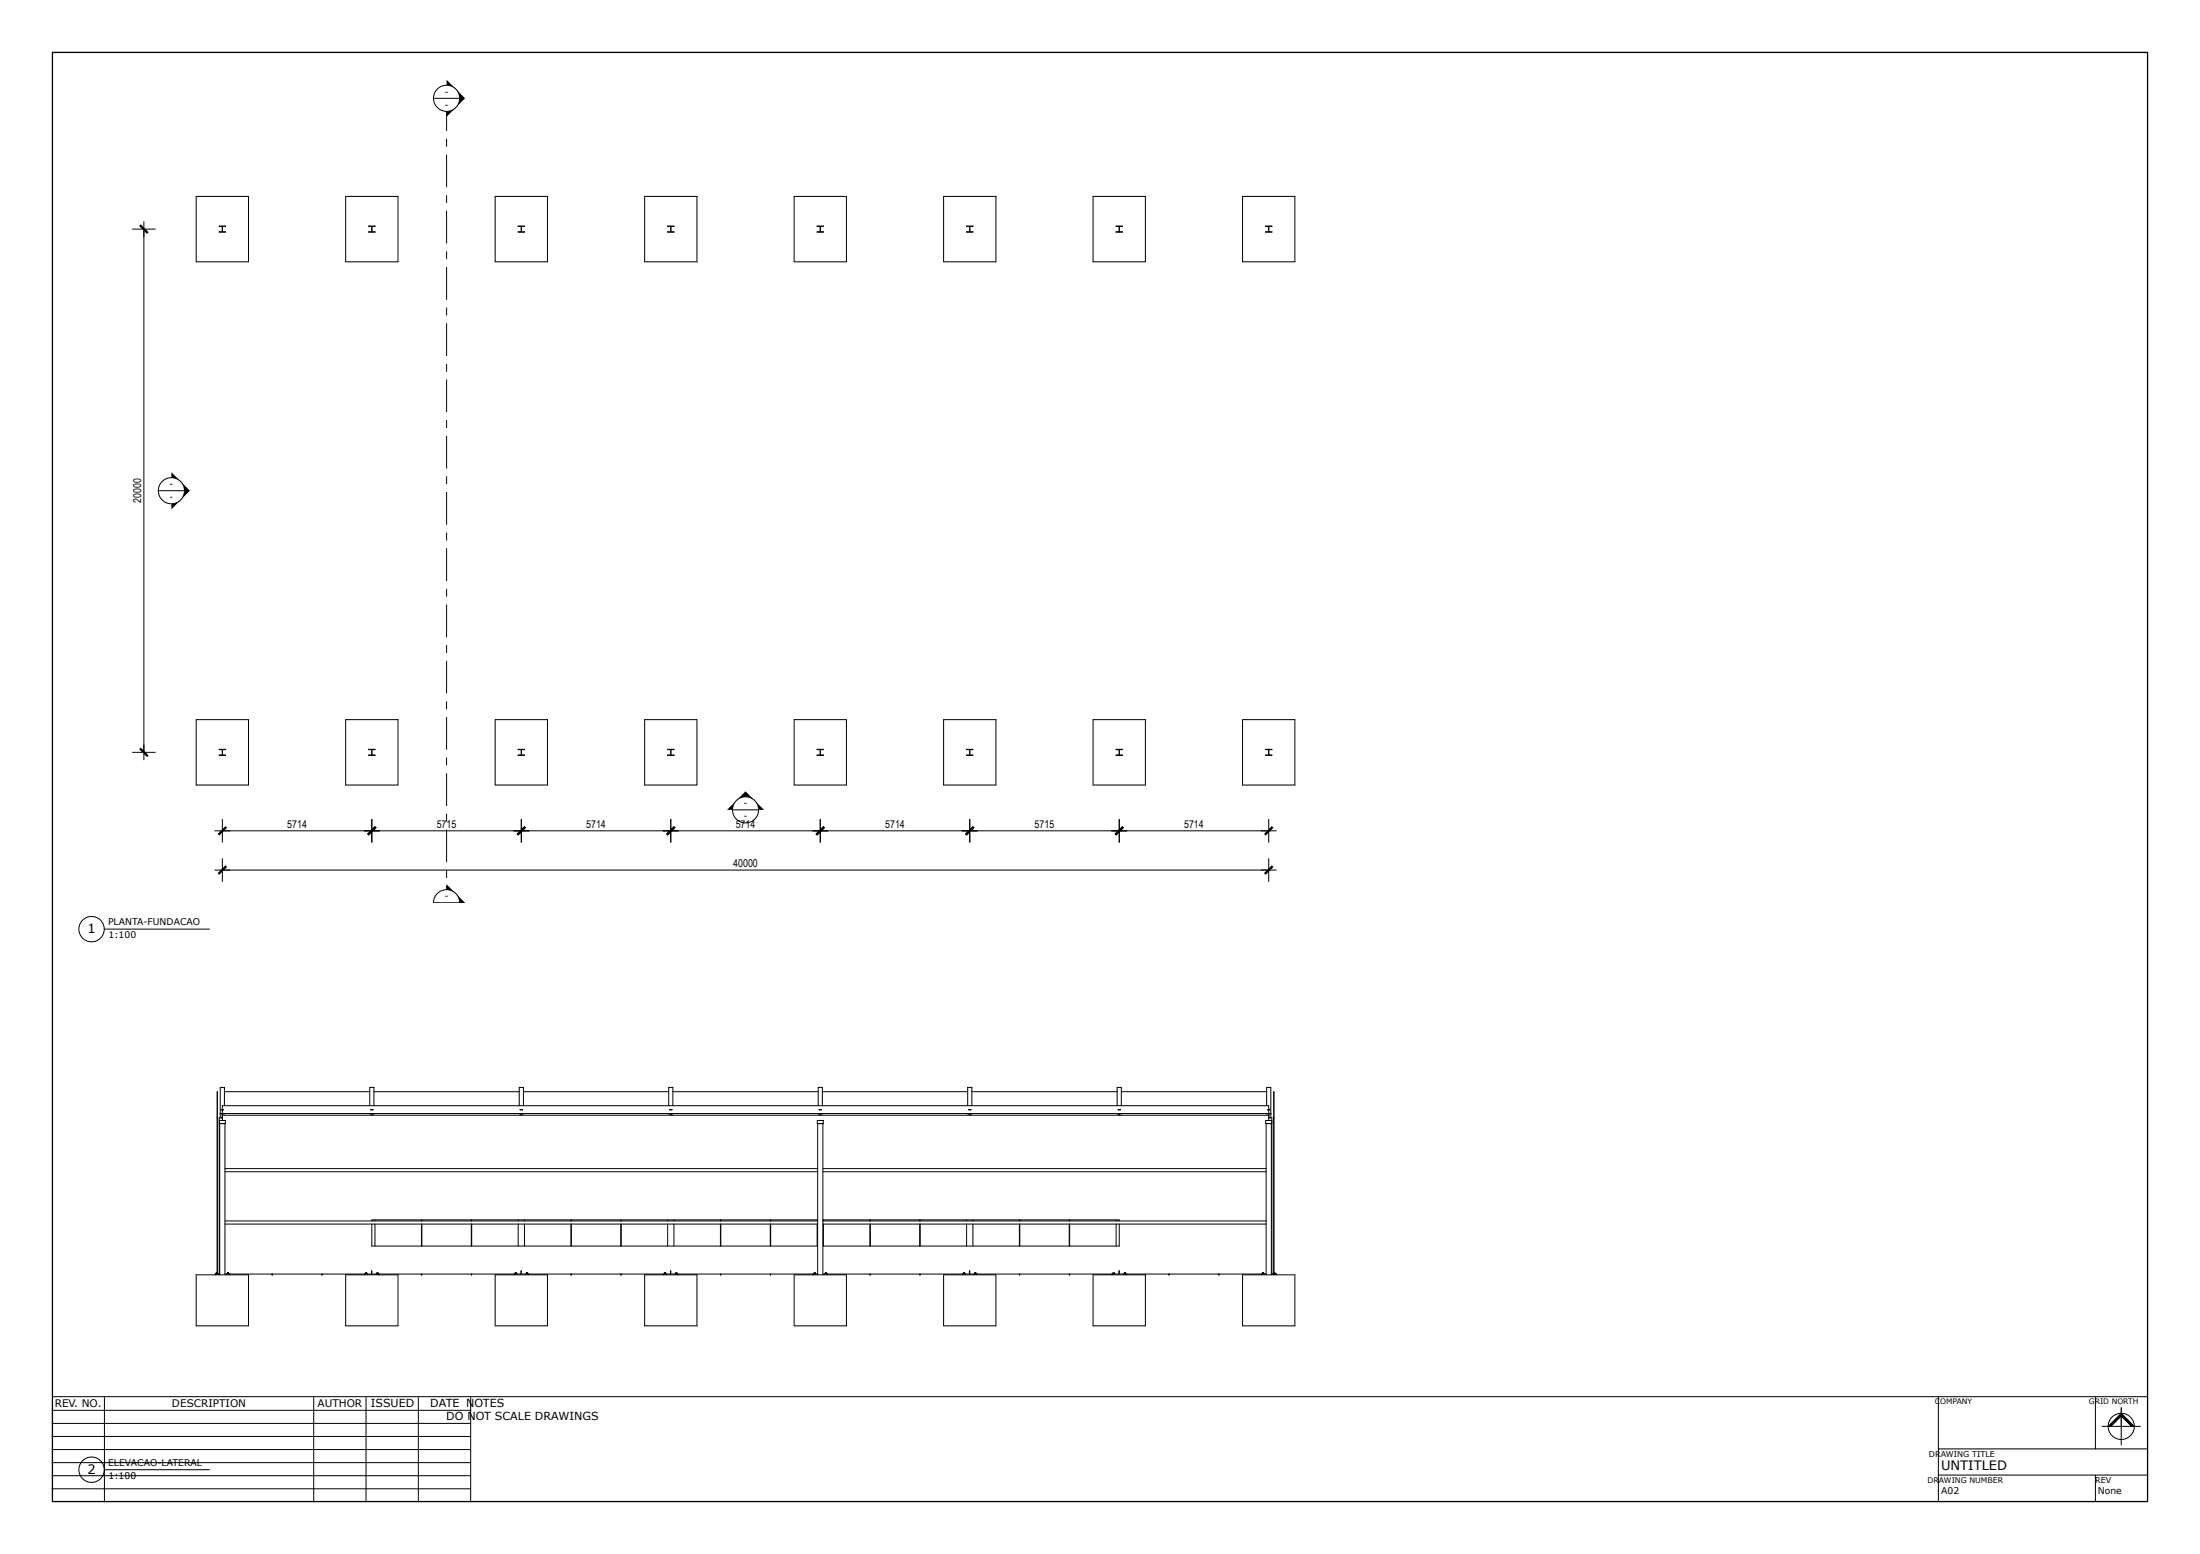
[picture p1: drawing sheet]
<svg xmlns="http://www.w3.org/2000/svg" width="841mm" height="594mm" viewBox="0 0 841 594" stroke-linecap="round" stroke-linejoin="round" font-family="sans-serif">
<path d="M20 20h801v554h-801zM810.9 538.1v7.1" fill="none" stroke="#000" stroke-width=".5"/>
<g fill="none" stroke="#000" stroke-width=".38">
<path d="M75 75.1h20v25h-20zM132.1 75.1h20v25h-20zM189.3 75.1h20v25h-20zM246.4 75.1h20v25h-20zM303.6 75.1h20v25h-20zM360.7 75.1h20v25h-20zM417.9 75.1h20v25h-20zM475 75.1h20v25h-20zM83.8 88.6l2.4 .1zM83.8 86.4l2.4 .1zM85 86.5v2.1M140.9 88.6l2.4 .1z"/>
<path d="M140.9 86.4l2.4 .1zM142.1 86.5v2.1M142.2 86.5v2.1M198.1 88.6l2.4 .1zM198.1 86.4l2.4 .1zM199.2 86.5v2.1M199.3 86.5v2.1M255.2 88.6l2.4 .1zM255.2 86.4l2.4 .1zM256.4 86.5v2.1M256.5 86.5v2.1M312.4 88.6l2.4 .1z"/>
<path d="M312.4 86.4l2.4 .1zM313.5 86.5v2.1M313.6 86.5v2.1M369.5 88.6l2.4 .1zM369.5 86.4l2.4 .1zM370.7 86.5v2.1M426.7 88.6l2.4 .1zM426.7 86.4l2.4 .1zM427.8 86.5v2.1M483.8 88.6l2.4 .1zM483.8 86.4l2.4 .1zM485 86.5v2.1"/>
<path d="M75 275.1h20v25h-20zM132.1 275.1h20v25h-20zM189.3 275.1h20v25h-20zM246.4 275.1h20v25h-20zM303.6 275.1h20v25h-20zM360.7 275.1h20v25h-20zM417.9 275.1h20v25h-20zM475 275.1h20v25h-20zM83.8 288.6l2.4 .1zM83.8 286.4l2.4 .1zM85 286.5v2.1M140.9 286.4l2.4 .1z"/>
<path d="M140.9 288.6l2.4 .1zM142.1 286.5v2.1M142.2 286.5v2.1M198.1 288.6l2.4 .1zM198.1 286.4l2.4 .1zM199.2 286.5v2.1M199.3 286.5v2.1M255.2 288.6l2.4 .1zM255.2 286.4l2.4 .1zM256.4 286.5v2.1M256.5 286.5v2.1M312.4 288.6l2.4 .1z"/>
<path d="M312.4 286.4l2.4 .1zM313.5 286.5v2.1M313.6 286.5v2.1M369.5 288.6l2.4 .1zM369.5 286.4l2.4 .1zM370.7 286.5v2.1M426.7 288.6l2.4 .1zM426.7 286.4l2.4 .1zM427.8 286.5v2.1M483.8 288.6l2.4 .1zM483.8 286.4l2.4 .1zM485 286.5v2.1"/>
<path d="M19.8 539.1h160.1M20 533.9h801M39.9 534.1v40.1M119.9 534.1v40.1M139.9 534.1v40M159.9 534.1v40.1M179.9 534.1v40.1M741 533.8v39.9M801 533.8v20.2M19.8 544.1h160.1M19.8 549.1h160.1M19.8 554.1h160.1"/>
<path d="M19.8 559.1h160.1M741 553.8h80M803.6 545.2h14.6M810.9 545.2v7.1zM19.8 564.1h160.1M19.8 569.1h160.1M741 563.8h80M801 563.8v10.2"/>
<circle cx="810.9" cy="545.2" r="5"/>
</g>
<path d="M805.9 545.2l5-5 5 5h-1.1l-3.9-3.9-4 3.9z" fill="#000" stroke="#000" stroke-width=".38"/>
<path d="M277.9 309.6l7.1-7.1 7.1 7.1z" fill="#000"/>
<circle cx="285" cy="309.6" r="5" fill="#fff" stroke="#000" stroke-width=".38"/>
<path d="M280 309.6h10" fill="none" stroke="#000" stroke-width=".38"/>
<path d="M65.5 180.5l7.1 7.1-7.1 7z" fill="#000"/>
<circle cx="65.5" cy="187.6" r="5" fill="#fff" stroke="#000" stroke-width=".38"/>
<path d="M60.5 187.6h10" fill="none" stroke="#000" stroke-width=".38"/>
<path d="M170.7 37.6v307.5" fill="none" stroke="#000" stroke-width=".38" stroke-dasharray="12.5 3 3 3" stroke-linecap="butt"/>
<path d="M170.7 30.5l7.1 7.1-7.1 7z" fill="#000"/>
<circle cx="170.7" cy="37.6" r="5" fill="#fff" stroke="#000" stroke-width=".38"/>
<path d="M165.7 37.6h10" fill="none" stroke="#000" stroke-width=".38"/>
<path d="M170.7 338l7.1 7.1-7.1 .1z" fill="#000"/>
<path d="M166.9 341.9a4.9 4.9 0 0 1 5.6-1.5 4.9 4.9 0 0 1 3.1 4.8l-9.9-.1a5 5 0 0 1 1.2-3.2z" fill="#fff" stroke="#000" stroke-width=".38"/>
<g fill="none" stroke="#000" stroke-width=".38">
<path d="M50.5 87.6h9M55 84.6v206M50.5 287.6h9M82 317.6h406M85 313.1v9M142.1 313.1v9M199.3 313.1v9M256.4 313.1v9M313.6 313.1v9M370.7 313.1v9M427.9 313.1v9M485 313.1v9"/>
<path d="M82 332.6h406M85 328.1v9M485 328.1v9M39.9 355.1h40.3M165.7 345.1h10M83.8 428.3h2.3v1.2h-2.3M84 429.5v57.8M84.2 425.6h401.6M84.5 424.1l.9 .1zM85 425.8v2.5M85 425.6v-3h400v3M85 427.3h-1.2v59.7"/>
<path d="M85 426.3h400M85 425.8v.5M85.8 422.6v-7h-1.6v11.7M85.8 425.6l-1.6 .2M86 429.5v57.8M141.3 425.6h1.6M141.3 422.6v-7h1.6v7M141.7 424.1l.9 .1zM142.1 425.8v.5M142.2 425.8v.5M198.5 425.6h1.6M198.5 422.6v-7h1.6v7"/>
<path d="M198.8 424.1l.9 .1zM199.2 425.8v.5M199.3 425.8v.5M255.6 425.6h1.6M255.6 422.6v-7h1.6v7M256 424.1l.9 .1zM256.4 425.8v.5M256.5 425.8v.5M312.4 428.3h2.3v1.2h-2.3zM312.6 429.5v57.8M312.8 425.6h1.6M312.8 422.6v-7h1.6v7"/>
<path d="M313.1 424.1l.9 .1zM313.5 425.8v.5M313.6 425.8v.5M314.6 429.5v57.8M369.9 425.6h1.6M369.9 422.6v-7h1.6v7M370.3 424.1l.9 .1zM370.7 425.8v.5M427.1 425.6h1.6M427.1 422.6v-7h1.6v7M427.4 424.1l.9 .1zM427.8 425.8v.5"/>
<path d="M484 429.5v57.8M484.2 425.6l1.6 .2M484.2 422.6v-7h1.6v11.7M484.5 424.1l.9 .1zM485 425.8v2.5M485 427.3h1.2v59.7M486 429.5v57.8M486.1 428.3h-2.3v1.2h2.3M86 447.9h226.6M86 446.7h226.6M314.6 447.9h169.4M314.6 446.7h169.4"/>
<path d="M86 467.9h226.6M86 466.7h226.6M143.3 466.3v.4M143.3 467.9v8.4M161.1 466.3v.4M161.1 467.9v8.4M161.3 466.3v.4M161.3 467.9v8.4M180.2 466.3v.4M180.2 467.9v8.4M180.3 466.3v.4M180.3 467.9v8.4"/>
<path d="M198.1 466.3v.4M198.1 467.9v8.4M200.5 466.3v.4M200.5 467.9v8.4M218.3 466.3v.4M218.3 467.9v8.4M218.4 466.3v.4M218.4 467.9v8.4M237.3 466.3v.4M237.3 467.9v8.4M237.5 466.3v.4M237.5 467.9v8.4"/>
<path d="M255.2 466.3v.4M255.2 467.9v8.4M257.6 466.3v.4M257.6 467.9v8.4M275.4 466.3v.4M275.4 467.9v8.4M275.6 466.3v.4M275.6 467.9v8.4M294.4 466.3v.4M294.4 467.9v8.4M294.6 466.3v.4M294.6 467.9v8.4"/>
<path d="M312.4 466.3v.4M312.4 467.9v8.4M314.6 467.9h169.4M314.6 466.7h169.4M314.8 466.3v.4M314.8 467.9v8.4M332.5 466.3v.4M332.5 467.9v8.4M332.7 466.3v.4M332.7 467.9v8.4M351.6 466.3v.4M351.6 467.9v8.4"/>
<path d="M351.7 466.3v.4M351.7 467.9v8.4M369.5 466.3v.4M369.5 467.9v8.4M371.9 466.3v.4M371.9 467.9v8.4M389.7 466.3v.4M389.7 467.9v8.4M389.8 466.3v.4M389.8 467.9v8.4M408.7 466.3v.4M408.7 467.9v8.4"/>
<path d="M408.9 466.3v.4M408.9 467.9v8.4M426.7 466.3v.4M426.7 467.9v8.4M104 487v.3l.1-.3M123 487v.3l.2-.3M161.1 487v.3l.2-.3M180.2 487v.3l.1-.3M218.3 487v.3l.1-.3M237.3 487v.3l.2-.3M275.4 487v.3l.2-.3M294.4 487v.3l.2-.3"/>
<path d="M332.5 487v.3l.2-.3M351.6 487v.3l.1-.3M389.7 487v.3l.1-.3M408.7 487v.3l.2-.3M446.8 487v.3l.2-.3M465.9 487v.3l.1-.3"/>
<circle cx="35" cy="355.1" r="4.9"/>
</g>
<path d="M53.5 86.1l3 3M53.5 286.1l3 3M86.5 316.1l-3 3M143.6 316.1l-3 3M200.8 316.1l-3 3M257.9 316.1l-3 3M315.1 316.1l-3 3M372.2 316.1l-3 3M429.4 316.1l-3 3M486.5 316.1l-3 3M86.5 331.1l-3 3M486.5 331.1l-3 3" fill="none" stroke="#000" stroke-width=".9" stroke-linecap="butt"/>
<path d="M84.9 427.2v.1" fill="none" stroke="#000" stroke-width=".38"/>
<g fill="none" stroke="#000" stroke-width=".38">
<path d="M83.1 417.3h.1M83.1 417.3v69.4M85.8 417.3h55.5M142.9 417.3h55.6M200.1 417.3h55.5M257.2 417.3h55.6M314.4 417.3h55.5M371.5 417.3h55.6M428.7 417.3h55.5M487 417.3l-.1 69.6M487 417.3h.1M83.1 427.3h.1"/>
<path d="M487 427.3h.1M142.1 467.9v8.4h170.5M312.6 466.3h-170.5v.4M314.6 466.3h113.3v.4M427.9 467.9v8.4h-113.3M75 487.3h20v19.5h-20zM82.4 487h.1M82.4 487h.9M82.6 486.9h.1M82.6 486.9h.5M82.7 486.7v-.3l.3 .3M83.1 486.9h.1"/>
<path d="M83.3 487h.1M84 487h-1.8v.3M86 487h226.6M86.7 487h.9M86.9 486.9h.5M87 486.7v-.3l.3 .3M87.7 487v.3M132.1 487.3h20v19.5h-20zM139.4 487v.3M139.5 487h.9M139.7 486.9h.5M139.9 486.7v-.3l.2 .3"/>
<path d="M142 485.7v1.3M142.1 485.7v1.3M143.8 487h.9M144 486.9h.5M144.2 486.7v-.3l.2 .3M144.9 487v.3M189.3 487.3h20v19.5h-20zM196.5 487v.3M196.7 487h.9M196.9 486.9h.5M197 486.7v-.3l.3 .3M199.2 485.7v1.3"/>
<path d="M199.3 485.7v1.3M201 487h.9M201.2 486.9h.5M201.3 486.7v-.3l.3 .3M202 487v.3M246.4 487.3h20v19.5h-20zM253.7 487v.3M253.8 487h.9M254 486.9h.5M254.2 486.7v-.3l.2 .3M256.3 485.7v1.3M256.4 485.7v1.3"/>
<path d="M258.1 487h.9M258.3 486.9h.5M258.5 486.7v-.3l.2 .3M259.2 487v.3M303.6 487.3h20v19.5h-20zM310.8 487v.3M311 487h.9M311.2 486.9h.5M311.3 486.7v-.3l.2 .3M314.6 487h169.4M315.3 487h.9M315.5 486.9h.5"/>
<path d="M315.6 486.7v-.3l.2 .3M316.3 487v.3M360.7 487.3h20v19.5h-20zM368 487v.3M368.1 487h.9M368.3 486.9h.5M368.4 486.7v-.3l.3 .3M370.6 485.7v1.3M370.7 485.7v1.3M372.4 487h.9M372.6 486.9h.5M372.7 486.7v-.3l.3 .3"/>
<path d="M373.5 487v.3M417.9 487.3h20v19.5h-20zM425.1 487v.3M425.3 487h.9M425.5 486.9h.5M425.6 486.7v-.3l.2 .3M427.7 485.7v1.3M427.9 485.7v1.3M429.6 487h.9M429.8 486.9h.5M429.9 486.7v-.3l.2 .3M430.6 487v.3"/>
<path d="M475 487.3h20v19.5h-20zM482.3 487v.3M482.4 487h.9M482.6 486.9h.5M482.7 486.7v-.3l.3 .3M486 487h1.7v.3M486.7 487h.1M486.7 487h.9M486.9 486.9h.1M486.9 486.7l.5 .2M487 486.7v-.3l.3 .3M487.4 486.9h.1"/>
<path d="M487.6 487h.1M39.9 561.8h40.3"/>
<circle cx="35" cy="561.8" r="4.9"/>
</g>
<g font-size="5">
<text x="33.4" y="356.6">1</text>
<text x="33.4" y="563.2">2</text>
<text x="742" y="562">UNTITLED</text>
</g>
<g font-size="4.2">
<text x="141.8" y="537.8">ISSUED</text>
<text x="164.5" y="537.8">DATE NOTES</text>
<text x="170.6" y="542.8">DO NOT SCALE DRAWINGS</text>
</g>
<g font-size="4.1">
<text x="170.2" y="36.1">-</text>
<text x="170.2" y="41.1">-</text>
<text x="65" y="186.1">-</text>
<text x="65" y="191.1">-</text>
<text x="54" y="192.3" transform="rotate(-90 54 192.3)">20000</text>
<text x="284.4" y="308.1">-</text>
<text x="109.8" y="316.6">5714</text>
<text x="166.9" y="316.6">5715</text>
<text x="224.1" y="316.6">5714</text>
<text x="281.2" y="316.6">5714</text>
<text x="284.4" y="313.1">-</text>
<text x="338.4" y="316.6">5714</text>
<text x="395.5" y="316.6">5715</text>
<text x="452.7" y="316.6">5714</text>
<text x="280.3" y="331.6">40000</text>
<text x="170.2" y="343.6">-</text>
</g>
<g font-size="4">
<text x="20.9" y="537.8">REV. NO.</text>
<text x="65.7" y="537.8">DESCRIPTION</text>
<text x="121.4" y="537.8">AUTHOR</text>
</g>
<g font-size="3.5">
<text x="41.3" y="353.7">PLANTA-FUNDACAO</text>
<text x="41.5" y="358.6">1:100</text>
<text x="41.3" y="560.3">ELEVACAO-LATERAL</text>
<text x="41.5" y="565.2">1:100</text>
<text x="742.1" y="571.1">A02</text>
<text x="802" y="571.1">None</text>
</g>
<g font-size="3.1">
<text x="737.4" y="557">DRAWING TITLE</text>
<text x="800.9" y="567">REV</text>
</g>
<text font-size="3" x="736.8" y="567">DRAWING NUMBER</text>
<g font-size="2.9">
<text x="739.6" y="536.7">COMPANY</text>
<text x="798.6" y="536.7">GRID NORTH</text>
</g>
</svg>
